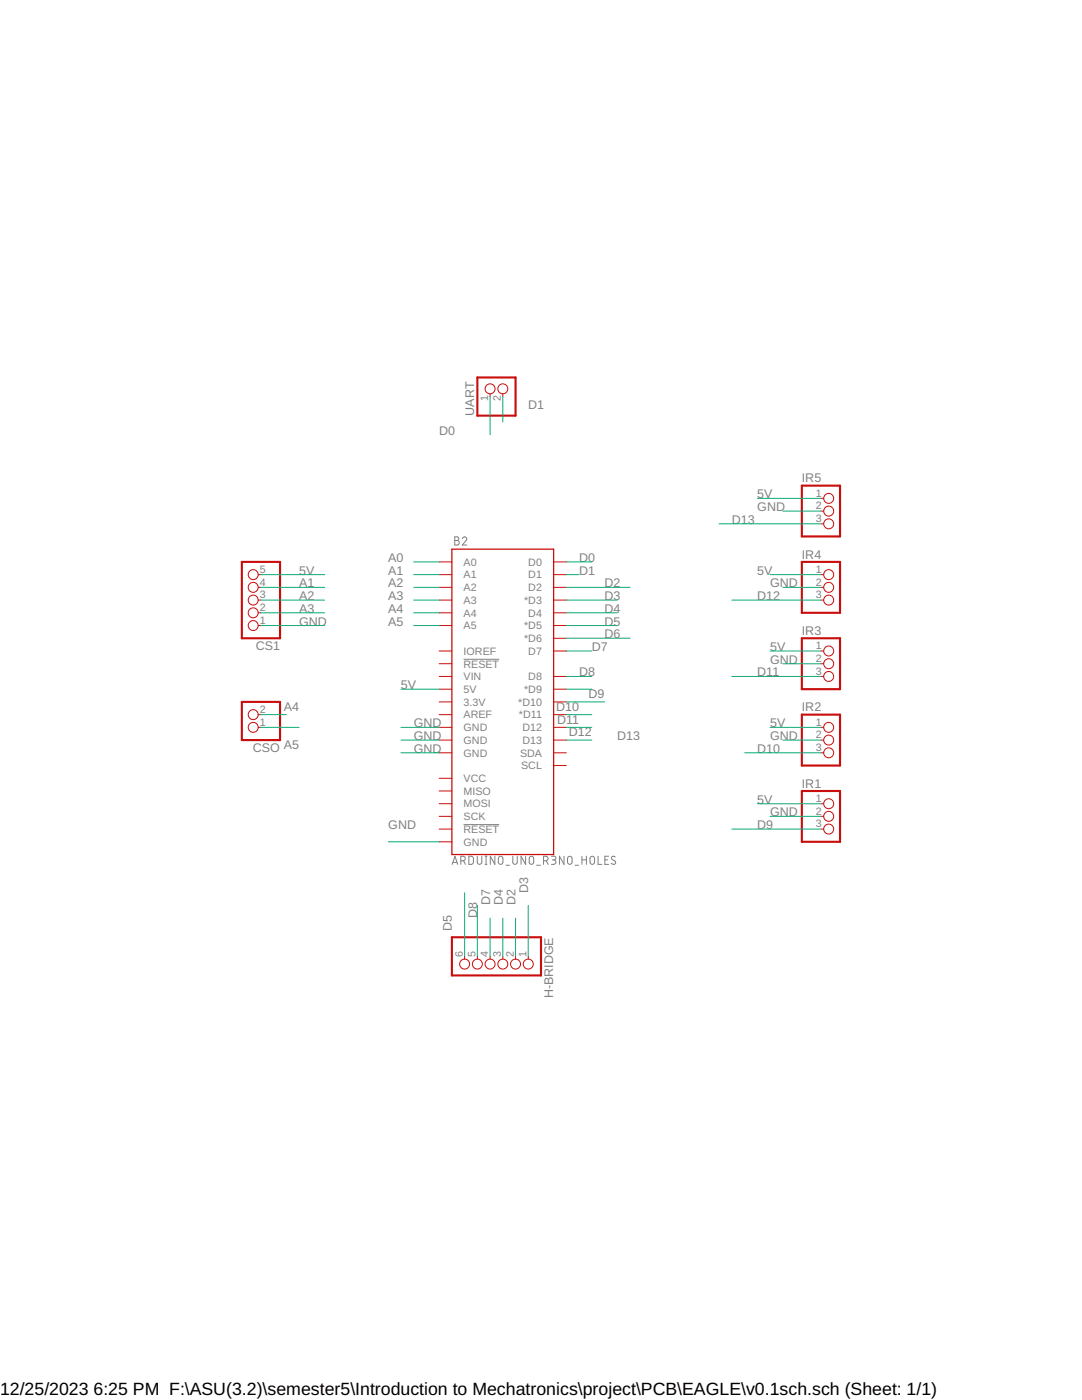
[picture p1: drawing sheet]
<svg xmlns="http://www.w3.org/2000/svg" width="216mm" height="279mm" viewBox="0 0 216 279" stroke-linecap="round" stroke-linejoin="round" font-family="sans-serif">
<g fill="none" stroke="#808080" stroke-width=".2">
<path d="M90.7 107.1h.5a.36 .36 0 0 1 .4 .4 .36 .36 0 0 1-.4 .4 .46 .46 0 0 1 .5 .4 .46 .46 0 0 1-.5 .5h-.5zM90.7 107.9h.5M92.2 107.5a.44 .44 0 0 1 .7-.3 .44 .44 0 0 1 .1 .7l-.8 .9h.9M92.5 131.6h7.1M90.2 172.5l.6-1.6 .5 1.6M90.4 172.1h.8M91.9 171.8h.5a.46 .46 0 0 0 .5-.5 .46 .46 0 0 0-.5-.4h-.5v1.6M92.5 171.8l.4 .7M92.5 164.6h7.1M93.6 170.9h.6l.2 .3 .1 .8-.3 .5h-.6zM95.2 170.9v1.1a.46 .46 0 0 0 .5 .5 .46 .46 0 0 0 .4-.5v-1.1M96.8 170.9h.4"/>
<path d="M96.8 172.5h.4M97 170.9v1.6M98.7 170.9v1.6l-.9-1.6v1.6M99.6 171l.3-.1 .3 .1 .2 1a.46 .46 0 0 1-.5 .5 .46 .46 0 0 1-.5-.5v-.7zM100.9 172.7h.8M102.3 170.9v1.1a.44 .44 0 0 0 .5 .5 .44 .44 0 0 0 .4-.5v-1.1M104.9 170.9v1.6l-.9-1.6v1.6M105.7 171l.3-.1 .4 .1 .1 1a.44 .44 0 0 1-.5 .5 .44 .44 0 0 1-.4-.5zM107.1 172.7h.7M108.5 171.8h.4a.46 .46 0 0 0 .5-.5 .46 .46 0 0 0-.5-.4h-.4v1.6M109 171.8l.4 .7M110 170.9h.6a.36 .36 0 0 1 .3 .3 .36 .36 0 0 1-.3 .4h-.4"/>
<path d="M110.5 171.6a.46 .46 0 0 1 .4 .5 .46 .46 0 0 1-.4 .4h-.5M112.5 170.9v1.6l-.9-1.6v1.6M113.4 171l.3-.1 .3 .1 .2 1a.46 .46 0 0 1-.5 .5 .46 .46 0 0 1-.5-.5v-.7zM114.7 172.7h.8M116.1 171.6h.9M116.1 170.9v1.6M117 170.9v1.6M117.9 171l.3-.1 .3 .1a1.33 1.33 0 0 1 .1 1.2l-.4 .3-.4-.3-.1-.9zM119.3 170.9v1.6h.8M120.7 171.6h.5M121.4 170.9h-.7v1.6h.7M122.8 171l-.2-.1a.38 .38 0 0 0-.5 .1 .38 .38 0 0 0 .1 .6l.5 .2a.41 .41 0 0 1 0 .6 .41 .41 0 0 1-.6 0l-.2-.1"/>
</g>
<path d="M90.2 109.6h20.3v60.9h-20.3z" fill="none" stroke="#c90d0c" stroke-width=".25"/>
<g fill="none" stroke="#c90d0c" stroke-width=".2">
<path d="M97.8 78.6v.5M100.3 78.6v.5M163.8 99.5h.6M51.5 114.7h.6M51.5 117.2h.6M51.5 119.8h.6M87.6 112.1h2.6M87.6 114.7h2.6M87.6 117.2h2.6M87.6 119.8h2.6M110.5 112.1h2.5M110.5 114.7h2.5"/>
<path d="M110.5 117.2h2.5M110.5 119.8h2.5M163.8 114.7h.6M163.8 117.2h.6M163.8 119.8h.6M163.8 102h.6M163.8 104.5h.6M51.5 122.3h.6M51.5 124.8h.6M87.6 122.3h2.6M87.6 124.8h2.6M87.6 129.9h2.6"/>
<path d="M87.6 135h2.6M87.6 137.5h2.6M87.6 132.5h2.6M110.5 122.3h2.5M110.5 124.8h2.5M110.5 127.4h2.5M110.5 129.9h2.5M110.5 135h2.5M110.5 137.5h2.5M163.8 129.9h.6M163.8 135h.6M163.8 132.5h.6"/>
<path d="M51.5 142.6h.6M51.5 145.2h.6M87.6 140.1h2.6M87.6 142.6h2.6M87.6 145.2h2.6M87.6 147.7h2.6M87.6 150.2h2.6M87.6 155.3h2.6M87.6 157.9h2.6M110.5 140.1h2.5M110.5 142.6h2.5M110.5 145.2h2.5"/>
<path d="M110.5 147.7h2.5M110.5 150.2h2.5M110.5 152.8h2.5M163.8 145.2h.6M163.8 147.7h.6M163.8 150.2h.6M87.6 160.4h2.6M87.6 162.9h2.6M87.6 165.5h2.6M87.6 168h2.6M163.8 160.4h.6M163.8 162.9h.6"/>
<path d="M163.8 165.5h.6M92.7 190.9v.5M95.2 190.9v.5M97.8 190.9v.5M100.3 190.9v.5M102.9 190.9v.5M105.4 190.9v.5"/>
<circle cx="97.8" cy="77.6" r=".99"/>
<circle cx="100.3" cy="77.6" r=".99"/>
<circle cx="165.4" cy="99.5" r=".99"/>
<circle cx="50.5" cy="119.8" r=".99"/>
<circle cx="50.5" cy="117.2" r=".99"/>
<circle cx="50.5" cy="114.7" r=".99"/>
<circle cx="165.4" cy="114.7" r=".99"/>
<circle cx="165.4" cy="117.2" r=".99"/>
<circle cx="165.4" cy="119.8" r=".99"/>
<circle cx="165.4" cy="102" r=".99"/>
<circle cx="165.4" cy="104.5" r=".99"/>
<circle cx="50.5" cy="124.8" r=".99"/>
<circle cx="50.5" cy="122.3" r=".99"/>
<circle cx="165.4" cy="129.9" r=".99"/>
<circle cx="165.4" cy="132.5" r=".99"/>
<circle cx="165.4" cy="135" r=".99"/>
<circle cx="50.5" cy="145.2" r=".99"/>
<circle cx="50.5" cy="142.6" r=".99"/>
<circle cx="165.4" cy="150.2" r=".99"/>
<circle cx="165.4" cy="145.2" r=".99"/>
<circle cx="165.4" cy="147.7" r=".99"/>
<circle cx="165.4" cy="162.9" r=".99"/>
<circle cx="165.4" cy="165.5" r=".99"/>
<circle cx="165.4" cy="160.4" r=".99"/>
<circle cx="92.7" cy="192.4" r=".99"/>
<circle cx="95.2" cy="192.4" r=".99"/>
<circle cx="97.8" cy="192.4" r=".99"/>
<circle cx="100.3" cy="192.4" r=".99"/>
<circle cx="102.9" cy="192.4" r=".99"/>
<circle cx="105.4" cy="192.4" r=".99"/>
</g>
<path d="M95.2 75.3h7.7v7.7h-7.7zM160 96.9h7.6v10.2h-7.6zM48.3 112.1h7.6v15.3h-7.6zM160 112.1h7.6v10.2h-7.6zM160 127.4h7.6v10.1h-7.6zM48.3 140.1h7.6v7.6h-7.6zM160 142.6h7.6v10.2h-7.6zM160 157.9h7.6v10.1h-7.6zM90.2 187h17.7v7.7h-17.7z" fill="none" stroke="#c90d0c" stroke-width=".42"/>
<g fill="none" stroke="#0dab76" stroke-width=".2">
<path d="M97.8 79.1v7.7M100.3 79.1v5.1M151.1 99.5h12.7M52.1 114.7h12.7M52.1 117.2h12.7M52.1 119.8h12.7M82.5 114.7h5.1M82.5 117.2h5.1M82.5 119.8h5.1M82.5 112.1h5.1M113 114.7h2.5M113 117.2h12.7"/>
<path d="M113 119.8h10.2M113 112.1h5.1M143.5 104.5h20.3M146 119.8h17.8M153.6 114.7h10.2M156.2 117.2h7.6M156.2 102h7.6M52.1 124.8h12.7M52.1 122.3h12.7M80 137.5h7.6M82.5 124.8h5.1M82.5 122.3h5.1"/>
<path d="M113 129.9h5.1M113 137.5h5.1M113 124.8h10.2M113 122.3h10.2M113 135h5.1M113 127.4h12.7M146 135h17.8M153.6 129.9h10.2M156.2 132.5h7.6M52.1 145.2h7.6M52.1 142.6h5M80 145.2h7.6"/>
<path d="M80 147.7h7.6M80 150.2h7.6M113 145.2h5.1M113 147.7h5.1M113 142.6h5.1M113 140.1h7.6M148.6 150.2h15.2M153.6 145.2h10.2M156.2 147.7h7.6M77.5 168h10.1M92.7 178.2v12.7M146 165.5h17.8"/>
<path d="M151.1 160.4h12.7M153.6 162.9h10.2M95.2 180.7v10.2M97.8 183.2v7.7M100.3 183.2v7.7M102.9 183.2v7.7M105.4 180.7v10.2"/>
</g>
<g font-size="3.5">
<text x="0" y="278.4">12/25/2023</text>
<text x="18.7" y="278.4">6:25 PM F:\ASU(3.2)\semester5\Introduction to Mechatronics\project\PCB\EAGLE\v0.1sch.sch (Sheet: 1/1)</text>
</g>
<g font-size="2.5" fill="#808080">
<text x="94.6" y="83" transform="rotate(-90 94.6 83)">UART</text>
<text x="105.4" y="81.7">D1</text>
<text x="87.6" y="86.8">D0</text>
<text x="151.1" y="99.5">5V</text>
<text x="151.1" y="102">GND</text>
<text x="160" y="96.3">IR5</text>
<text x="146" y="104.5">D13</text>
<text x="77.5" y="112.1">A0</text>
<text x="115.6" y="112.1">D0</text>
<text x="160" y="111.5">IR4</text>
<text x="59.7" y="114.7">5V</text>
<text x="59.7" y="119.8">A2</text>
<text x="59.7" y="117.2">A1</text>
<text x="77.5" y="119.8">A3</text>
<text x="77.5" y="117.2">A2</text>
<text x="77.5" y="114.7">A1</text>
<text x="115.6" y="114.7">D1</text>
<text x="120.6" y="117.2">D2</text>
<text x="120.6" y="119.8">D3</text>
<text x="151.1" y="114.7">5V</text>
<text x="151.1" y="119.8">D12</text>
<text x="153.6" y="117.2">GND</text>
<text x="59.7" y="124.8">GND</text>
<text x="59.7" y="122.3">A3</text>
<text x="77.5" y="124.8">A5</text>
<text x="77.5" y="122.3">A4</text>
<text x="120.6" y="122.3">D4</text>
<text x="120.6" y="124.8">D5</text>
<text x="51" y="129.8">CS1</text>
<text x="118.1" y="129.9">D7</text>
<text x="120.6" y="127.4">D6</text>
<text x="153.6" y="129.9">5V</text>
<text x="160" y="126.7">IR3</text>
<text x="80" y="137.5">5V</text>
<text x="115.6" y="135">D8</text>
<text x="151.1" y="135">D11</text>
<text x="153.6" y="132.5">GND</text>
<text x="56.6" y="141.9">A4</text>
<text x="111" y="141.9">D10</text>
<text x="117.4" y="139.3">D9</text>
<text x="160" y="142">IR2</text>
<text x="56.6" y="149.5">A5</text>
<text x="82.5" y="145.2">GND</text>
<text x="82.5" y="147.7">GND</text>
<text x="111.2" y="144.4">D11</text>
<text x="113.5" y="146.9">D12</text>
<text x="123.2" y="147.7">D13</text>
<text x="153.6" y="145.2">5V</text>
<text x="153.6" y="147.7">GND</text>
<text x="50.5" y="150.1">CSO</text>
<text x="82.5" y="150.2">GND</text>
<text x="151.1" y="150.2">D10</text>
<text x="151.1" y="160.4">5V</text>
<text x="160" y="157.2">IR1</text>
<text x="77.5" y="165.5">GND</text>
<text x="151.1" y="165.5">D9</text>
<text x="153.6" y="162.9">GND</text>
<text x="105.4" y="178.2" transform="rotate(-90 105.4 178.2)">D3</text>
<text x="90.2" y="185.8" transform="rotate(-90 90.2 185.8)">D5</text>
<text x="95.2" y="183.2" transform="rotate(-90 95.2 183.2)">D8</text>
<text x="97.8" y="180.7" transform="rotate(-90 97.8 180.7)">D7</text>
<text x="100.3" y="180.7" transform="rotate(-90 100.3 180.7)">D4</text>
<text x="102.9" y="180.7" transform="rotate(-90 102.9 180.7)">D2</text>
<text x="110.4" y="199.3" transform="rotate(-90 110.4 199.3)">H-BRIDGE</text>
</g>
<g font-size="2.1" fill="#808080">
<text x="97.4" y="80.1" transform="rotate(-90 97.4 80.1)">1</text>
<text x="100" y="80.1" transform="rotate(-90 100 80.1)">2</text>
<text x="162.8" y="99.1">1</text>
<text x="162.8" y="101.6">2</text>
<text x="162.8" y="104.2">3</text>
<text x="92.5" y="112.9">A0</text>
<text x="105.4" y="112.9">D0</text>
<text x="51.9" y="119.4">3</text>
<text x="51.9" y="116.9">4</text>
<text x="51.9" y="114.3">5</text>
<text x="92.5" y="115.5">A1</text>
<text x="92.5" y="118">A2</text>
<text x="105.4" y="115.5">D1</text>
<text x="105.4" y="118">D2</text>
<text x="162.8" y="114.3">1</text>
<text x="162.8" y="116.9">2</text>
<text x="162.8" y="119.4">3</text>
<text x="51.9" y="124.5">1</text>
<text x="51.9" y="122">2</text>
<text x="92.5" y="120.5">A3</text>
<text x="92.5" y="123.1">A4</text>
<text x="92.5" y="125.6">A5</text>
<text x="104.6" y="120.5">*D3</text>
<text x="104.6" y="125.6">*D5</text>
<text x="105.4" y="123.1">D4</text>
<text x="92.5" y="130.7">IOREF</text>
<text x="104.6" y="128.1">*D6</text>
<text x="105.4" y="130.7">D7</text>
<text x="162.8" y="129.6">1</text>
<text x="92.5" y="135.8">VIN</text>
<text x="92.5" y="133.2">RESET</text>
<text x="105.4" y="135.8">D8</text>
<text x="162.8" y="132.1">2</text>
<text x="162.8" y="134.6">3</text>
<text x="51.9" y="142.3">2</text>
<text x="92.5" y="138.3">5V</text>
<text x="92.5" y="143.4">AREF</text>
<text x="92.5" y="140.8">3.3V</text>
<text x="103.4" y="140.8">*D10</text>
<text x="103.6" y="143.4">*D11</text>
<text x="104.6" y="138.3">*D9</text>
<text x="51.9" y="144.8">1</text>
<text x="92.5" y="145.9">GND</text>
<text x="92.5" y="148.5">GND</text>
<text x="104.2" y="145.9">D12</text>
<text x="104.2" y="148.5">D13</text>
<text x="162.8" y="144.8">1</text>
<text x="162.8" y="147.3">2</text>
<text x="162.8" y="149.9">3</text>
<text x="92.5" y="151">GND</text>
<text x="103.8" y="151">SDA</text>
<text x="104" y="153.5">SCL</text>
<text x="92.5" y="156.1">VCC</text>
<text x="92.5" y="158.6">MISO</text>
<text x="92.5" y="161.2">MOSI</text>
<text x="162.8" y="160">1</text>
<text x="92.5" y="163.7">SCK</text>
<text x="92.5" y="166.2">RESET</text>
<text x="162.8" y="162.6">2</text>
<text x="162.8" y="165.1">3</text>
<text x="92.5" y="168.8">GND</text>
<text x="92.3" y="191.1" transform="rotate(-90 92.3 191.1)">6</text>
<text x="94.9" y="191.1" transform="rotate(-90 94.9 191.1)">5</text>
<text x="97.4" y="191.1" transform="rotate(-90 97.4 191.1)">4</text>
<text x="100" y="191.1" transform="rotate(-90 100 191.1)">3</text>
<text x="102.5" y="191.1" transform="rotate(-90 102.5 191.1)">2</text>
<text x="105" y="191.1" transform="rotate(-90 105 191.1)">1</text>
</g>
</svg>
